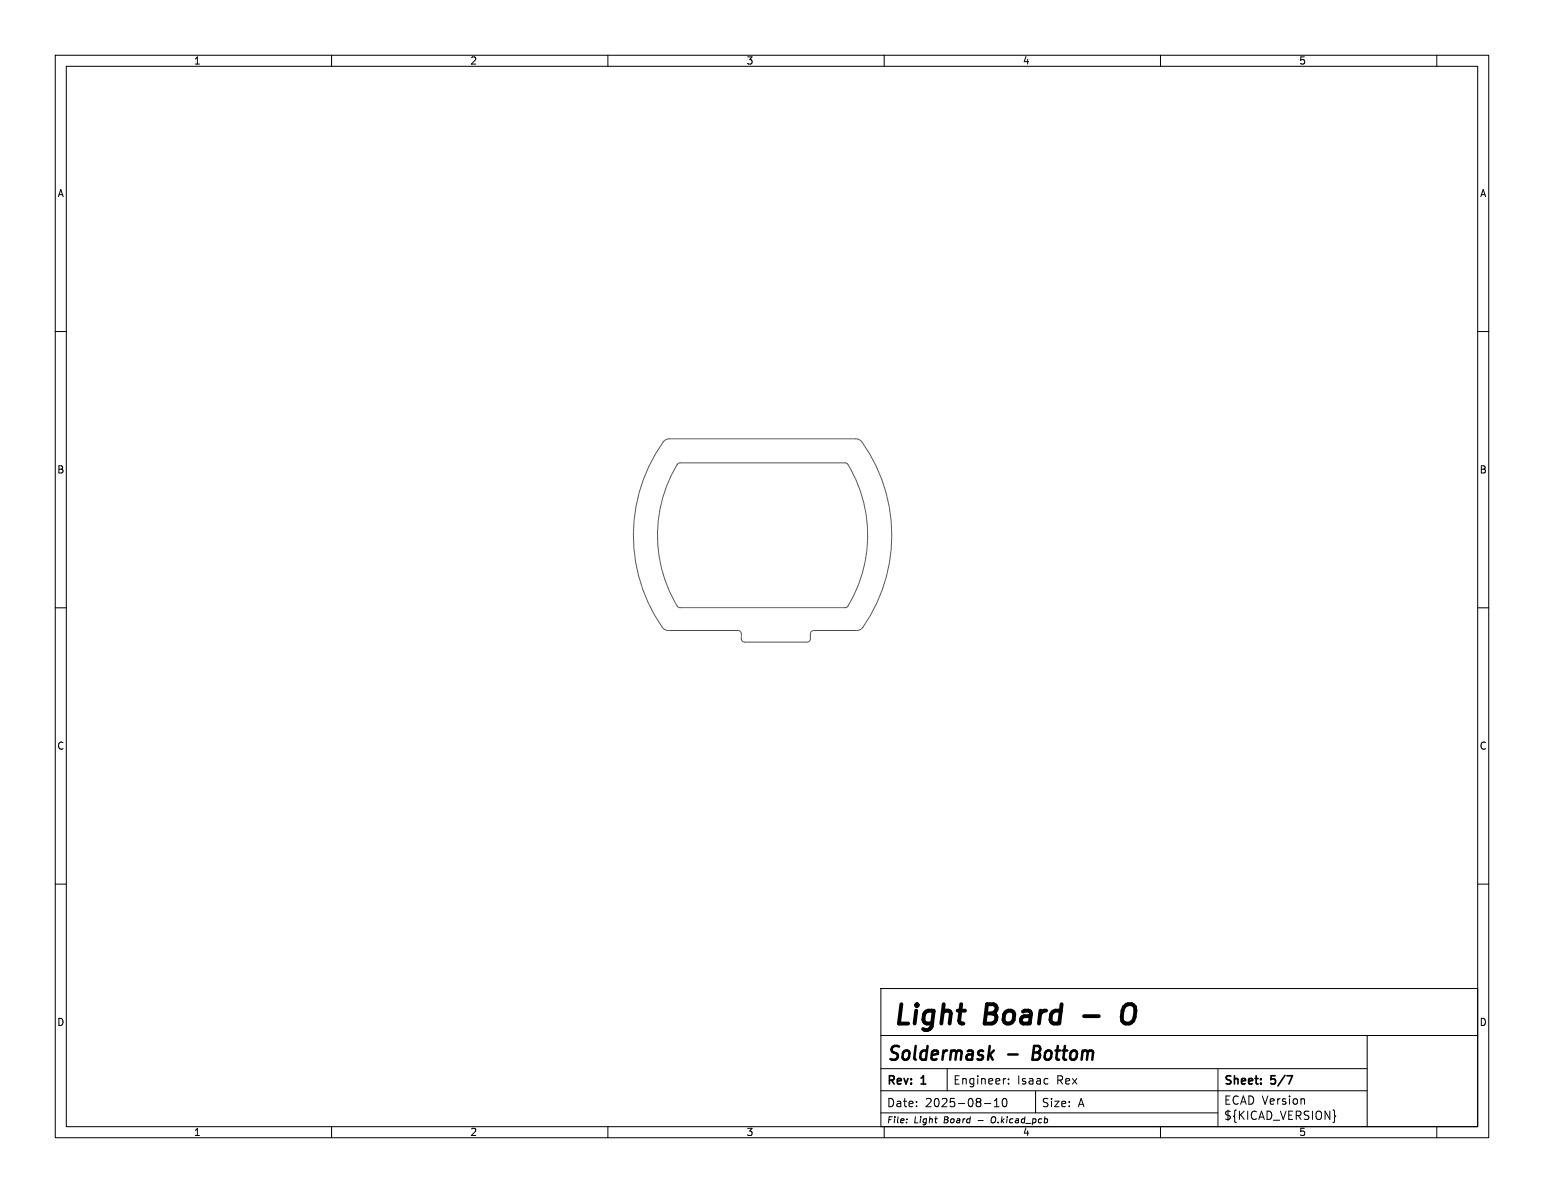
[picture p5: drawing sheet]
<svg xmlns="http://www.w3.org/2000/svg" width="279mm" height="216mm" viewBox="0 0 279 216" stroke-linecap="round" stroke-linejoin="round" font-family="sans-serif">
<g fill="none" stroke="#000" stroke-width=".18">
<path d="M10 10h259.4v195.9h-259.4zM12 12h255.4v191.9h-255.4zM60 10v2M110 10v2M160 10v2M210 10v2M260 10v2M10 60h2M267.4 60h2M10 110h2M267.4 110h2M10 160h2"/>
<path d="M159.4 178.9h108v25h-108zM267.4 160h2M159.4 197.4h88M159.4 193.4h88M159.4 187.4h108M171.4 193.4v4M178.1 199.7h1.2M179.9 199.2l.5-.4v1.5M181.5 198.9l.2-.1a.8 .8 0 0 1 .5 .7 .8 .8 0 0 1-.5 .8l-.2-.2-.1-.4zM181.9 195.2h.1M182.5 196v.2M182.5 195.3v.1"/>
<path d="M187.4 197.5v3.9M220.4 193.4v10.5M236 198.9l.1 .9M247.4 187.4v16.5M60 203.9v2M110 203.9v2M159.4 201.4h61M160 203.9v2M164.1 202.5v.1M179.6 202.2l-.1 .1a.66 .66 0 0 0 .1 .9M179.9 200.3h.9M210 203.9v2"/>
<path d="M241.5 201.8l.2 .2-.2 .2M260 203.9v2"/>
</g>
<path d="M232.9 194.7h1l-.7 1.5" fill="none" stroke="#000" stroke-width=".3"/>
<path d="M179.9 190.1l-1 1M182.4 190.8h1.8M187.1 189.3l-.3 2.5h.9" fill="none" stroke="#000" stroke-width=".45"/>
<path d="M196.2 183.9h2.6M203.4 182.2a1.21 1.21 0 0 1 2 0 2.91 2.91 0 0 1-.7 2.9l-.4 .1h-.6l-.6-.5-.1-.6 .1-1.2z" fill="none" stroke="#000" stroke-width=".7"/>
<path d="M120.1 79.8l.5-.3 .5-.1h33.8l.6 .2 .4 .3a29.1 29.1 0 0 1 .2 33.7l-.4 .3-.6 .2h-8l-.4 .4-.1 1.2a.6 .6 0 0 1-.6 .5h-11.3a.6 .6 0 0 1-.6-.6v-1.1l-.5-.4h-12.7l-.6-.2-.4-.3a29.1 29.1 0 0 1 .1-33.7zM122.6 83.9l.5-.1h29.8l.5 .2a24.7 24.7 0 0 1 0 25.7l-.5 .3h-29.8l-.5-.3a24.7 24.7 0 0 1 0-25.7z" fill="none" stroke="#575757" stroke-width=".18"/>
<g font-size="4.9">
<text x="161.4" y="186.4">Light</text>
<text x="178.3" y="186.4">Board</text>
</g>
<g font-size="3.5">
<text x="160.4" y="192.6">Soldermask</text>
<text x="187.8" y="192.6">Bottom</text>
</g>
<g font-size="2.1">
<text x="160.4" y="196.7">Rev:</text>
<text x="166.8" y="196.7">1</text>
<text x="172.4" y="196.5">Engineer:</text>
<text x="184.1" y="196.5">Isaac</text>
<text x="191.3" y="196.5">Rex</text>
<text x="221.4" y="196.7">Sheet:</text>
<text x="230.1" y="196.7">5/7</text>
<text x="160.4" y="200.6">Date:</text>
<text x="167.4" y="200.6">2025-08-10</text>
<text x="188.4" y="200.6">Size:</text>
<text x="195" y="200.6">A</text>
<text x="221.4" y="200.1">ECAD Version</text>
<text x="221.4" y="202.9">${KICAD_VERSION}</text>
</g>
<g font-size="1.8">
<text x="35" y="11.9">1</text>
<text x="85" y="11.9">2</text>
<text x="135" y="11.9">3</text>
<text x="185" y="11.9">4</text>
<text x="235" y="11.9">5</text>
<text x="10.3" y="35.9">A</text>
<text x="267.7" y="35.9">A</text>
<text x="10.3" y="85.9">B</text>
<text x="267.7" y="85.9">B</text>
<text x="10.3" y="135.9">C</text>
<text x="267.7" y="135.9">C</text>
<text x="10.3" y="185.9">D</text>
<text x="267.7" y="185.9">D</text>
<text x="35" y="205.8">1</text>
<text x="85" y="205.8">2</text>
<text x="135" y="205.8">3</text>
<text x="185" y="205.8">4</text>
<text x="235" y="205.8">5</text>
</g>
<g font-size="1.5">
<text x="160.4" y="203.5">File:</text>
<text x="165.4" y="203.5">Light</text>
<text x="170.9" y="203.5">Board</text>
<text x="177.2" y="203.5">-</text>
<text x="179.8" y="203.5">O.kicad_pcb</text>
</g>
</svg>
